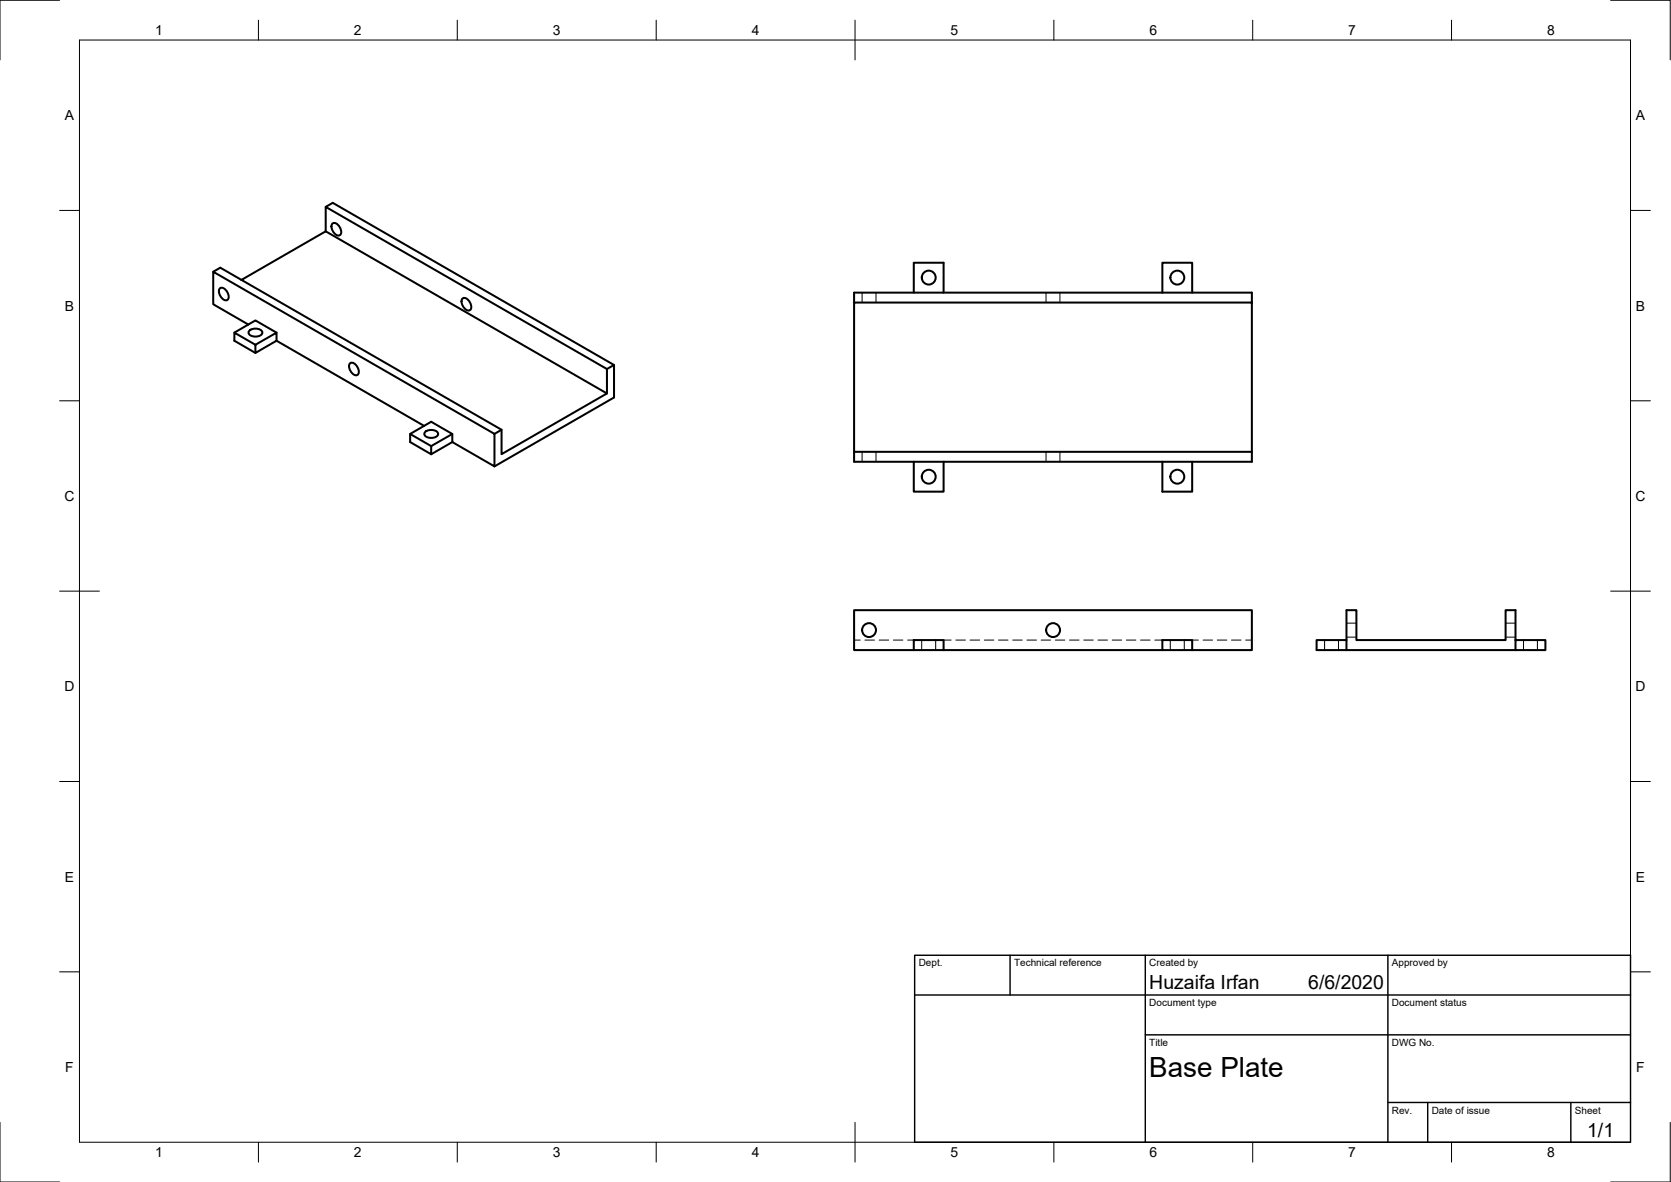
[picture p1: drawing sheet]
<svg xmlns="http://www.w3.org/2000/svg" width="420mm" height="297mm" viewBox="0 0 420 297" stroke-linecap="round" stroke-linejoin="round" font-family="sans-serif">
<!-- layer: Visible -->
<g fill="none" stroke="#000" stroke-width=".51">
<path d="M81.9 52l1.8-1 70.7 40.7v8.2l-30.1 17.3M81.9 58.1v-6.1l70.7 40.7v6.2M83.6 56.2a1.5 1.5 0 0 1 2 1.1 1.34 1.34 0 0 1-.3 1.9 2.17 2.17 0 0 1-1.7-3zM53.6 68.3l1.8-1 70.7 40.7v6.1l26.5-15.2-70.7-40.8-21.2 12.2M55.3 72.5a1.5 1.5 0 0 1 2 1.1 1.34 1.34 0 0 1-.3 1.9 2.17 2.17 0 0 1-1.7-3zM116.3 75a1.5 1.5 0 0 1 2 1.2 1.34 1.34 0 0 1-.3 1.8 2.17 2.17 0 0 1-1.7-3zM214.8 76v-2.5h100v40h-100v-37.5h100M229.8 73.5v-7.5h7.5v7.5M292.3 73.5v-7.5h7.5v7.5M58.9 83.6l5.3-3.1 5.3 3.1M62.4 81.6l-8.8-5.1v-8.2l70.7 40.7v8.2l-10.6-6.1v-2l-5.3-3.1-5.3 3.1v2l5.3 3.1v-2.1l5.3-3M62.7 83.1a2.28 2.28 0 0 1 3.3 .3 1.51 1.51 0 0 1-2 1.2 1.33 1.33 0 0 1-1.5-1.2z"/>
<path d="M64.2 86.6l5.3-3v2l-5.3 3.1zM64.2 86.6l-5.3-3v2l5.3 3.1M69.5 85.6l37.1 21.4M88 91.3a1.5 1.5 0 0 1 2 1.2 1.34 1.34 0 0 1-.3 1.8 2.17 2.17 0 0 1-1.7-3zM154.4 91.7l-1.8 1M103.1 109.1l5.3 3M106.9 108.6a2.28 2.28 0 0 1 3.3 .3 1.51 1.51 0 0 1-2 1.1 1.33 1.33 0 0 1-1.5-1.1zM113.7 111.1l-5.3 3.1M126.1 108l-1.8 1M214.8 113.5v2.5h100v-2.5M229.8 116v7.6h7.5v-7.6M292.3 116v7.6h7.5v-7.6"/>
<path d="M229.8 160.9h7.5v2.5h-7.5zM229.8 163.4h-15v-10.1h100v10.1h-15M237.3 163.4h55M292.3 160.9h7.5v2.5h-7.5zM338.6 160.9h-7.6v2.5h50.1M381.1 160.9h7.5v2.5h-7.5v-10.1h-2.5v7.6h-37.5v-7.6h-2.5v10.1"/>
<circle cx="233.5" cy="69.8" r="1.75"/>
<circle cx="296" cy="69.8" r="1.75"/>
<circle cx="233.5" cy="119.8" r="1.75"/>
<circle cx="296" cy="119.8" r="1.75"/>
<circle cx="218.5" cy="158.3" r="1.75"/>
<circle cx="264.8" cy="158.3" r="1.75"/>
</g>
<!-- layer: Hidden -->
<g fill="none" stroke="#000" stroke-width=".25">
<path d="M216.8 73.5v2.5M220.3 73.5v2.5M263 73.5v2.5M266.5 73.5v2.5M216.8 113.5v2.5M220.3 113.5v2.5M263 113.5v2.5M266.5 113.5v2.5M338.6 156.6h2.5M378.6 156.6h2.5M214.8 160.9h1.5M217.5 160.9h2.4"/>
<path d="M221.1 160.9h2.4M224.6 160.9h2.4M228.2 160.9h1.6M231.8 160.9v2.5M235.3 160.9v2.5M237.3 160.9h1.9M240.3 160.9h2.4M243.9 160.9h2.4M247.5 160.9h2.4M251.1 160.9h2.3M254.6 160.9h2.4M258.2 160.9h2.4"/>
<path d="M261.8 160.9h2.4M265.4 160.9h2.3M268.9 160.9h2.4M272.5 160.9h2.4M276.1 160.9h2.3M279.7 160.9h2.3M283.2 160.9h2.4M286.8 160.9h2.4M290.4 160.9h1.9M294.3 160.9v2.5M297.8 160.9v2.5M299.8 160.9h1.5"/>
<path d="M302.5 160.9h2.4M306.1 160.9h2.4M309.6 160.9h2.4M313.2 160.9h1.6M333.1 160.9v2.5M336.5 160.9v2.5M338.6 160.1h2.5M378.6 160.1h2.5M383.1 160.9v2.5M386.6 160.9v2.5"/>
</g>
<!-- layer: Border -->
<g fill="none" stroke="#000" stroke-width=".25">
<path d="M15 .1h-15v15M20 10.1h390v276.9h-390zM65 5.1v5M115 5.1v5M165 5.1v5M215 5.1v10M265 5.1v5M315 5.1v5M365 5.1v5M405 .1h15v15M15 52.9h5M410 52.9h5"/>
<path d="M15 100.7h5M410 100.7h5M15 148.6h10M405 148.6h10M15 196.4h5M410 196.4h5M15 244.2h5M410 244.2h5M0 282.1v14.9h15M65 287v5M115 287v5M165 287v5"/>
<path d="M215 282.1v9.9M265 287v5M315 287v5M365 287v5M420 282.1v14.9h-15"/>
</g>
<!-- layer: TitleBlock -->
<path d="M230 240.1h180v46.9h-180zM230 250h180M254 240.1v9.9M288 240.1v46.9M349 240.1v46.9M288 260.1h122M349 277.1h61M359 277.1v9.9M395 277.1v9.9" fill="none" stroke="#000" stroke-width=".36"/>
<text font-size="7" x="289" y="270.6">Base Plate</text>
<g font-size="4.9">
<text x="289" y="248.5">Huzaifa Irfan</text>
<text x="329" y="248.5">6/6/2020</text>
<text x="399.1" y="285.7">1/1</text>
</g>
<g font-size="3.5">
<text x="39" y="8.8">1</text>
<text x="89" y="8.8">2</text>
<text x="139" y="8.8">3</text>
<text x="189" y="8.8">4</text>
<text x="239" y="8.8">5</text>
<text x="289" y="8.8">6</text>
<text x="339" y="8.8">7</text>
<text x="389" y="8.8">8</text>
<text x="16.3" y="30.2">A</text>
<text x="411.3" y="30.2">A</text>
<text x="16.3" y="78">B</text>
<text x="411.3" y="78">B</text>
<text x="16.2" y="125.9">C</text>
<text x="411.2" y="125.9">C</text>
<text x="16.2" y="173.7">D</text>
<text x="411.2" y="173.7">D</text>
<text x="16.3" y="221.6">E</text>
<text x="411.3" y="221.6">E</text>
<text x="16.4" y="269.4">F</text>
<text x="411.4" y="269.4">F</text>
<text x="39" y="290.8">1</text>
<text x="89" y="290.8">2</text>
<text x="139" y="290.8">3</text>
<text x="189" y="290.8">4</text>
<text x="239" y="290.8">5</text>
<text x="289" y="290.8">6</text>
<text x="339" y="290.8">7</text>
<text x="389" y="290.8">8</text>
</g>
<g font-size="2.5">
<text x="231" y="242.9">Dept.</text>
<text x="255" y="242.9">Technical reference</text>
<text x="289" y="242.9">Created by</text>
<text x="350" y="242.9">Approved by</text>
<text x="289" y="252.8">Document type</text>
<text x="350" y="252.8">Document status</text>
<text x="289" y="262.9">Title</text>
<text x="350" y="262.9">DWG No.</text>
<text x="350" y="279.9">Rev.</text>
<text x="360" y="279.9">Date of issue</text>
<text x="396" y="279.9">Sheet</text>
</g>
</svg>
